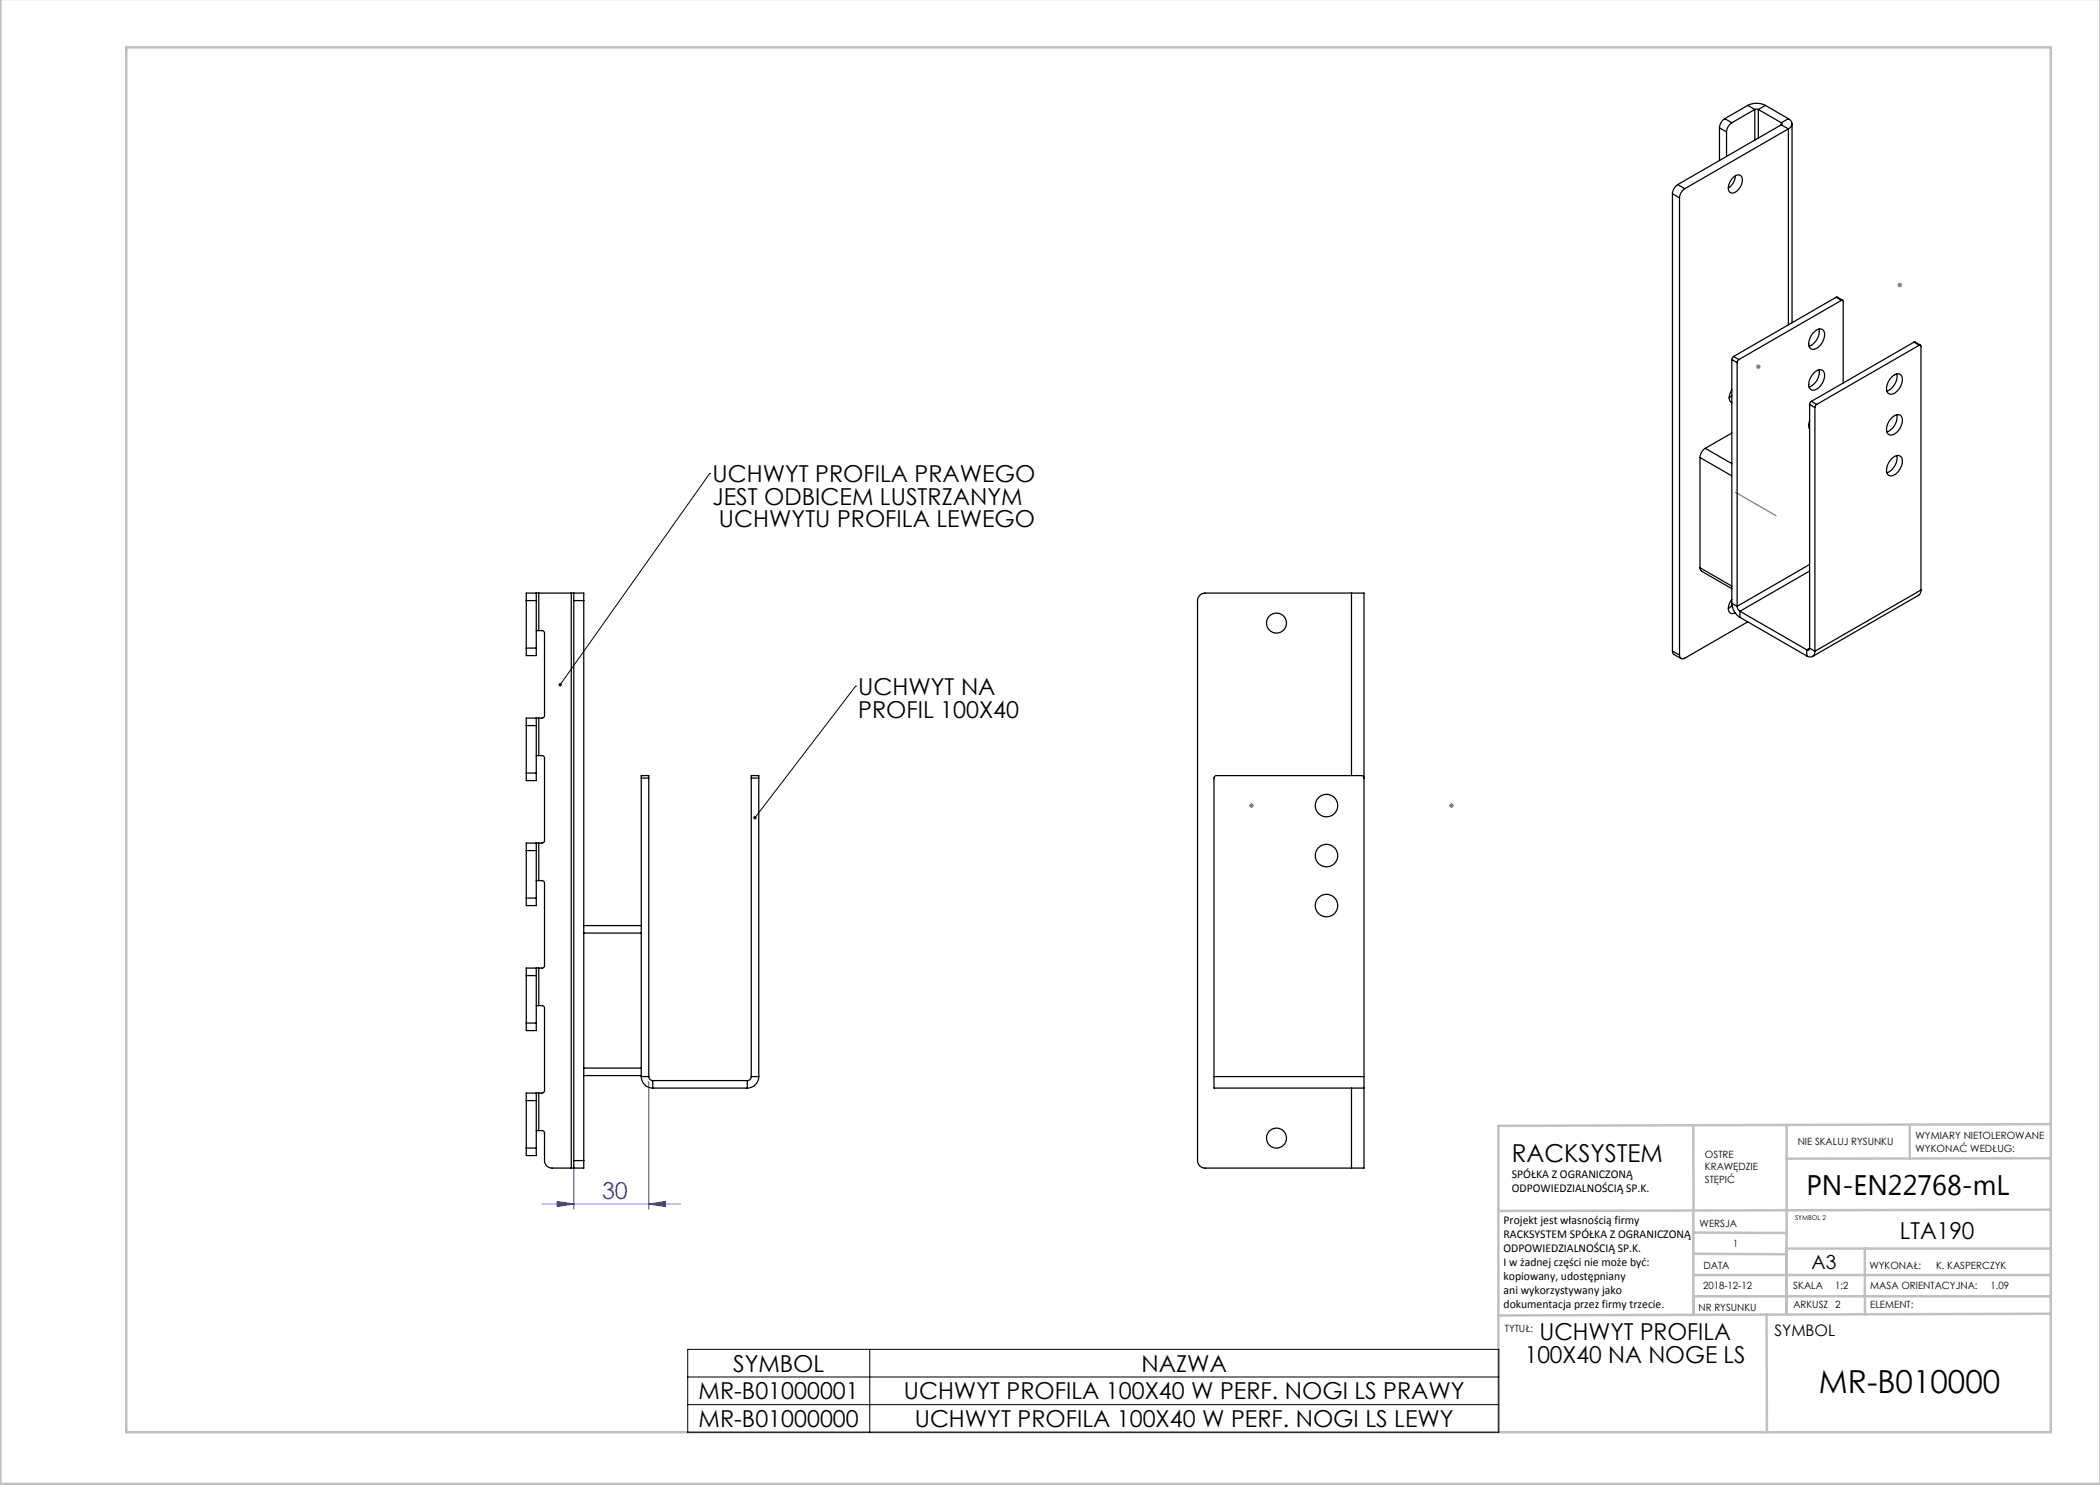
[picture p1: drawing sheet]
<svg xmlns="http://www.w3.org/2000/svg" width="420mm" height="297mm" viewBox="0 0 420 297" stroke-linecap="round" stroke-linejoin="round" font-family="sans-serif">
<path d="M129.8 216.3v25.5M114.8 233.1v8.7M108.4 240.8h27.7M111.5 240.3l3.3 .5-3.3 .5zM129.8 240.8l3.3-.5v1z" fill="none" stroke="#00f" stroke-width=".2"/>
<g fill="none" stroke="#808080" stroke-width=".2">
<path d="M379.5 57h1M379.6 56.7l.7 .7M380 56.5v1M380.3 56.7l-.7 .7M351.2 73.3h1M351.3 73l.7 .7M351.7 72.8v1M352 73l-.7 .7M249.8 161.1h1M249.9 160.8l.8 .7M250.3 160.6v1M250.7 160.8l-.8 .7"/>
<path d="M289.8 161.1h1M289.9 160.8l.8 .7M290.3 160.6v1M290.7 160.8l-.8 .7"/>
</g>
<path d="M141.9 94.7h.1M141.9 94.7l-29.9 42.2M171.1 137.3h.1M171.1 137.3l-20.1 26.2M137.5 269.9h162.3v16.6h-162.3zM137.5 275.4h162.3M173.9 269.9v16.6M137.5 280.9h162.3" fill="none" stroke="#000" stroke-width=".2"/>
<g fill="none" stroke="#c0c0c0" stroke-width=".5">
<path d="M.1 -.1v296.9h419.9M25.2 9.5h385v276.9h-385zM338.7 225.2v16.9M357.3 225v37.9M382 225.4v6.3M410.1 224.8l-110.4 .4v61.2M410.1 231.7h-52.8M338.7 259.3h71.5M338.7 255h71.5M338.7 250.8l18.6 .1M338.7 246.5l18.6 .1M338.7 242.1v20.9"/>
<path d="M373 249.7v13.2M410.1 241.9l-110.4 .3M410.2 249.7h-52.9v13.2M353.3 262.9l.1 23.5M410.2 262.7l-110.5 .4"/>
</g>
<path d="M347.1 98.4l8.1 4.7" fill="none" stroke="#808080" stroke-width=".25"/>
<path d="M150.8 163.3l-.1 .2 .1 .3 .2-.3-.2 .3a.34 .34 0 0 0 .5 0 .34 .34 0 0 0-.1-.5 .34 .34 0 0 0-.4 0zM111.8 136.7l-.1 .3 .1 .2 .2-.3-.2 .3a.34 .34 0 0 0 .5 0 .34 .34 0 0 0 0-.5 .34 .34 0 0 0-.5 0z" fill="#000"/>
<path d="M129.8 240.8l3.3-.5v1zM111.5 240.3l3.3 .5-3.3 .5z" fill="#00f"/>
<g fill="none" stroke="#000" stroke-width=".25">
<path d="M334.5 38.8l1.4 .8M334.5 38.8v91.4M335.5 36.9a2.35 2.35 0 0 0-1 1.9M335.5 36.9l1.5 .8M335.9 39.6v91.4M337 37.7a2.34 2.34 0 0 0-1.1 1.9M343.9 25.6l1.4 .8M343.9 25.6v6.5M345 23.7a2.34 2.34 0 0 0-1.1 1.9M345 23.7l1.4 .8M345.3 26.4v4.9M346.4 24.5a2.34 2.34 0 0 0-1.1 1.9"/>
<path d="M346.5 35.7a1.08 1.08 0 0 1 .9-.7 1.08 1.08 0 0 1 1 .6 2.79 2.79 0 0 1-1.9 3 1.08 1.08 0 0 1-.7-1.6zM347.1 35.2l-.4 1.3-1 1.1M349.5 21.1a3.9 3.9 0 0 1 3.6 0M349.5 21.1l1.5 .8M349.5 21.1l-4.5 2.6M351 21.9h.7M351 21.9l-4.6 2.6M351 21.9v6.1M351.7 21.9l4.6 2.7M351.7 21.9v5.7M353.1 21.1l-1.4 .8M353.1 21.1l4.6 2.6"/>
<path d="M356.3 24.6l.1 .2-.1 .2M356.3 25l-20.8 11.9M356.3 25l1.4 .8M356.3 24.6v.4M357.7 23.7a1.08 1.08 0 0 1 .7 1.1 1.08 1.08 0 0 1-.7 1M357.7 25.8l-20.7 11.9M357.7 23.7l-1.4 .9M357.7 25.8v39.2M358.4 24.8v39.7M367.2 59.5l.3-.1 1 .6M367.2 59.5l1.1 .6M367.2 59.5l-20.5 11.8"/>
<path d="M345.8 79.6a.92 .92 0 0 0 .6 .9M346.4 78l-.4 .7-.2 .9M346.4 79.1l-.6 .5M346.4 71.9l1 .6M346.4 71.9v48.8M346.7 71.3l-.3 .6M346.7 71.3l1.1 .6M347.4 72.5v48.8M347.8 71.9l-.4 .6M362.7 66.5a1.23 1.23 0 0 1 2.1-.2 3.1 3.1 0 0 1-2.1 3.6 1.09 1.09 0 0 1-.9-1.6l.3-1zM362.7 74.7a1.23 1.23 0 0 1 2.1-.2 3.1 3.1 0 0 1-2.1 3.5 1.09 1.09 0 0 1-.9-1.5l.3-1zM363.8 65.8a3.2 3.2 0 0 1-2 3.4"/>
<path d="M363.8 74a3.2 3.2 0 0 1-2 3.4M368.3 60.1l.2-.1 .1 .3v16.3M368.3 60.1l-20.5 11.8M378.2 75.6a1.31 1.31 0 0 1 2.2-.4 3.1 3.1 0 0 1-2.1 3.6 1.04 1.04 0 0 1-1-1.4l.3-1zM379.4 74.8a3.2 3.2 0 0 1-2 3.4M382.8 68.4h.2l1.1 .6M382.8 68.4l1 .7M382.8 68.4l-20.5 11.9M383.8 69.1l.3-.1 .1 .3v48.7M383.8 69.1l-20.5 11.8M340 91.5v22.1M340 91.5l6.4 3.7"/>
<path d="M341.1 89.7a2.34 2.34 0 0 0-1.1 1.8M341.1 89.7l5.3 3M346.4 86.6l-5.3 3.1M361.9 84.1v.1a2.05 2.05 0 0 0 0 1.6M361.9 85.5l-.1 .1M361.9 80.9l1.1 .6M361.9 80.9v48.7M362.3 80.3l-.4 .6M362.3 80.3l1 .6M363 81.5v48.7M363.3 80.9l-.3 .6M378.2 83.7a1.31 1.31 0 0 1 2.2-.3 3.1 3.1 0 0 1-2.1 3.6 1.04 1.04 0 0 1-1-1.4l.3-1z"/>
<path d="M378.2 91.9a1.31 1.31 0 0 1 2.2-.3 3.1 3.1 0 0 1-2.1 3.6 1.04 1.04 0 0 1-1-1.5l.3-.9zM379.4 82.9a3.2 3.2 0 0 1-2 3.5M379.4 91.1a3.2 3.2 0 0 1-2 3.5M107.3 118.6v1.5M107.3 118.6h-2v1.5M107.3 118.6h.5M107.8 118.6h6.5M107.8 118.6v7.5M114.3 118.6h.5M114.3 118.6v115M114.8 118.6v1.5M114.8 118.6h2v1.5"/>
<path d="M270.3 118.6h2.5v96.7M270.3 118.6h-29.3a1.5 1.5 0 0 0-1.5 1.5v112a1.5 1.5 0 0 0 1.5 1.5h29.3M270.3 118.6v36.5M340 113.6l.1 .4 .2 .2 6.1 3.5M340 113.6l6.4 3.6M346.4 119.9l-.2 .3a2.08 2.08 0 0 0-.3 2.3 .91 .91 0 0 0 1.1 .1M361.9 112.9l-14.5 8.4M361.9 114.2l-13.9 8M384.2 118a1.15 1.15 0 0 1-.5 1.1l-21.2 12.2M384.2 118l-21.2 12.2M105.3 129.6v1.5h2v-1.5M105.3 120.1h2"/>
<path d="M105.3 120.1v9.5M105.3 129.6h2M107.3 126.1h.5M107.3 120.1v9.5M107.8 126.1l.8 .1 .3 .4v16.5l-.3 .5h-.8M114.8 120.1h2M114.8 120.1v112M116.8 120.1v112M334.5 130.2l.2 .6 1.5 .9M334.5 130.2l1.4 .8M346.4 120.7a3.6 3.6 0 0 0 1.6 2.8M346.4 120.7l1 .6"/>
<path d="M346.4 121.1l-.7 .6M347.4 121.3l.2 .5 .4 .4M348 123.5l13.4 7.7M348 122.2v1.3M348 122.2l13.4 7.8M349.5 124.4l-12.5 7.2a.65 .65 0 0 1-.8 .1 .65 .65 0 0 1-.3-.7M361.4 130v1.2M361.9 129.6a.34 .34 0 0 1-.1 .4 .34 .34 0 0 1-.4 0M361.9 129.6l1.1 .6M361.9 129.6l-.5 .4M363 130.2a.99 .99 0 0 1-.5 1.1 .99 .99 0 0 1-1.1-.1M105.3 154.6v1.5h2v-1.5"/>
<path d="M105.3 145.1v9.5M105.3 145.1h2M105.3 154.6h2M107.3 143.6v1.5M107.3 143.6h-2v1.5M107.3 151.1h.5M107.3 143.6h.5M107.3 145.1v9.5M107.8 151.1l.8 .1 .3 .4v16.5l-.3 .5h-.8M107.8 143.6v7.5M128.3 155.6v-.5h1.5v.5M128.3 155.6h1.5"/>
<path d="M128.3 155.6v59.7M129.8 155.6v59.7M150.3 155.6v-.5h1.5v.5M150.3 155.6v59.7M150.3 155.6h1.5M151.8 155.6v59.7M272.8 155.6l-.1-.3-.4-.2h-29l-.5 .3v59.9M105.3 179.6v1.5h2v-1.5M105.3 170.1v9.5M105.3 179.6h2M105.3 170.1h2M107.3 168.6v1.5"/>
<path d="M107.3 168.6h-2v1.5M107.3 176.1h.5M107.3 168.6h.5M107.3 170.1v9.5M107.8 176.1l.8 .1 .3 .4v16.5l-.3 .5h-.8M107.8 168.6v7.5M105.3 195.1v9.5M105.3 195.1h2M107.3 193.6v1.5M107.3 193.6h-2v1.5M107.3 193.6h.5M107.3 195.1v9.5"/>
<path d="M107.8 193.6v7.5M116.8 186.6h11.5M116.8 185.1h11.5M105.3 204.6v1.5h2v-1.5M105.3 204.6h2M107.3 218.6v1.5M107.3 218.6h-2v1.5M107.3 218.6h.5M107.3 201.1h.5M107.8 201.1l.8 .1 .3 .4v16.5l-.3 .5h-.8M107.8 218.6v7.5M116.8 213.6h11.5"/>
<path d="M116.8 215.1h11.5M128.3 215.3a2.3 2.3 0 0 0 2.3 2.3M128.3 215.3h1.5M129.8 215.3a.8 .8 0 0 0 .8 .8M130.6 216.1v1.5M130.6 216.1h18.9M130.6 217.6h18.9M149.5 216.1v1.5M150.3 215.3a.8 .8 0 0 1-.8 .8M150.3 215.3h1.5M151.8 215.3a2.3 2.3 0 0 1-2.3 2.3M242.8 215.3v2.3h30"/>
<path d="M242.8 215.3h30M270.3 217.6v16M272.8 215.3v2.3M272.8 217.6v16h-2.5M105.3 229.6v1.5h2v-1.5M105.3 220.1v9.5M105.3 220.1h2M105.3 229.6h2M107.3 226.1h.5M107.3 220.1v9.5M107.8 226.1l.8 .1 .3 .3v5.6a1.5 1.5 0 0 0 1.5 1.5h3.9M114.3 233.6h.5"/>
<path d="M114.8 232.1v1.5M114.8 232.1h2M116.8 232.1v1.5h-2"/>
<circle cx="255.3" cy="124.6" r="2"/>
<circle cx="265.3" cy="161.1" r="2.25"/>
<circle cx="265.3" cy="171.1" r="2.25"/>
<circle cx="265.3" cy="181.1" r="2.25"/>
<circle cx="255.3" cy="227.6" r="2"/>
</g>
<text font-size="6.3" x="363.8" y="278.5">MR-B010000</text>
<text font-size="5.6" x="361.3" y="239.1">PN-EN22768-mL</text>
<text font-size="4.9" x="302.4" y="232.4">RACKSYSTEM</text>
<g font-size="4.7">
<text x="142.5" y="96.4">UCHWYT PROFILA PRAWEGO</text>
<text x="142.5" y="101">JEST ODBICEM LUSTRZANYM</text>
<text x="143.8" y="105.5">UCHWYTU PROFILA LEWEGO</text>
<text x="171.6" y="139">UCHWYT NA</text>
<text x="171.6" y="143.5">PROFIL 100X40</text>
<text x="380" y="247.8">LTA190</text>
<text x="307.9" y="268.1">UCHWYT PROFILA</text>
<text x="146.6" y="274.3">SYMBOL</text>
<text x="228.3" y="274.3">NAZWA</text>
<text x="304.9" y="272.6">100X40 NA NOGE LS</text>
<text x="139.7" y="279.8">MR-B01000001</text>
<text x="180.8" y="279.8">UCHWYT PROFILA 100X40 W PERF. NOGI LS PRAWY</text>
<text x="139.7" y="285.4">MR-B01000000</text>
<text x="182.9" y="285.4">UCHWYT PROFILA 100X40 W PERF. NOGI LS LEWY</text>
</g>
<text font-size="4.7" fill="#00f" x="120.4" y="239.8">30</text>
<text font-size="3.9" x="362.3" y="253.8">A3</text>
<text font-size="3.2" x="354.9" y="267.2">SYMBOL</text>
<g font-size="2.4">
<text x="302.4" y="235.6">SPÓŁKA Z OGRANICZONĄ</text>
<text x="302.4" y="238.4">ODPOWIEDZIALNOŚCIĄ SP.K.</text>
<text x="300.7" y="244.7">Projekt jest własnością firmy</text>
<text x="300.7" y="247.5">RACKSYSTEM SPÓŁKA Z OGRANICZONĄ</text>
<text x="300.7" y="250.3">ODPOWIEDZIALNOŚCIĄ SP.K.</text>
<text x="300.7" y="253.1">I w żadnej części nie może być:</text>
<text x="300.7" y="256">kopiowany, udostępniany</text>
<text x="300.7" y="258.8">ani wykorzystywany jako</text>
<text x="300.7" y="261.6">dokumentacja przez firmy trzecie.</text>
</g>
<g font-size="2">
<text x="383.1" y="227.9">WYMIARY NIETOLEROWANE</text>
<text x="341" y="231.6">OSTRE</text>
<text x="359.5" y="228.9">NIE SKALUJ RYSUNKU</text>
<text x="383.1" y="230.4">WYKONAĆ WEDŁUG:</text>
<text x="341" y="234.1">KRAWĘDZIE</text>
<text x="341" y="236.6">STĘPIĆ</text>
<text x="339.9" y="245.4">WERSJA</text>
<text x="346.6" y="249.5">1</text>
<text x="340.6" y="257.7">2018-12-12</text>
<text x="340.7" y="253.8">DATA</text>
<text x="358.7" y="257.7">SKALA</text>
<text x="367" y="257.7">1:2</text>
<text x="373.9" y="253.8">WYKONAŁ:</text>
<text x="374.1" y="257.7">MASA ORIENTACYJNA:</text>
<text x="387.2" y="253.8">K. KASPERCZYK</text>
<text x="398.1" y="257.7">1.09</text>
<text x="339.7" y="262.3">NR RYSUNKU</text>
<text x="358.7" y="261.7">ARKUSZ 2</text>
<text x="374.1" y="261.7">ELEMENT:</text>
<text x="301" y="266.4">TYTUŁ:</text>
</g>
<text font-size="1.3" x="359" y="244">SYMBOL 2</text>
</svg>
